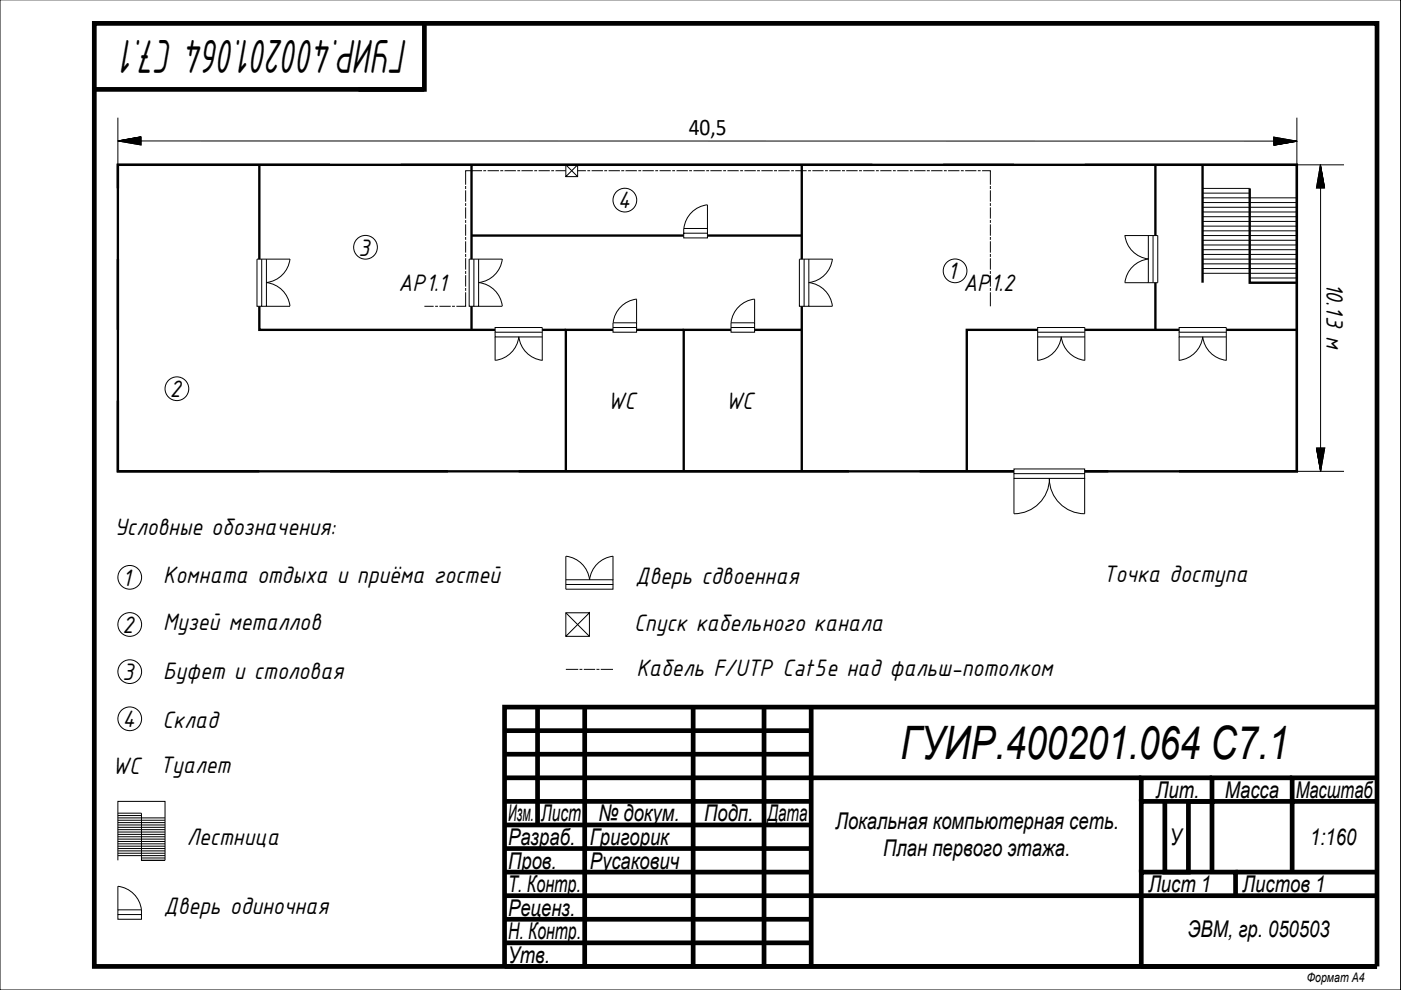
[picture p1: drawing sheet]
<svg xmlns="http://www.w3.org/2000/svg" width="297mm" height="210mm" viewBox="0 0 297 210" stroke-linecap="round" stroke-linejoin="round" font-family="sans-serif">
<!-- layer: 0 -->
<g fill="none" stroke="#000" stroke-width="1" stroke-linecap="butt">
<path d="M20 5h272v199.9h-272zM76 19h14M90 5v14h-70M107 159.9h65M107 154.9h65M114 149.9v25M124 149.9v55M147 149.9v55M162 149.9v55M172 149.9v15h-65M292 149.9h-185v55h185M107 179.9h65"/>
<path d="M107 174.9h65M107 169.9h65M242 164.9h-70v25h-65M247 169.9v15h5v-15h5M257 169.9h-15v15M257 164.9h-15v5M274 164.9h-17v5M292 169.9h-18v15M292 164.9h-18v5h-17v15M107 184.9h65M107 199.9h65M107 194.9h65"/>
<path d="M262 189.9v-5h-20v5h-70v15M262 184.9h30M292 189.9h-50v15"/>
</g>
<!-- layer: Walls -->
<g fill="none" stroke="#000" stroke-width=".5">
<path d="M55 34.9v20M70 34.9h-45v5M85 34.9h100M100 34.9v20M170 34.9v20M200 34.9h15M230 34.9h45v35M245 34.9v15M255 34.9v25M265 39.9v20h10M25 54.9v15M100 49.9h45"/>
<path d="M150 49.9h20M245 59.9v10M55 64.9v5h50M100 64.9v5M115 69.9h5M130 69.9h-10v30M135 69.9h10M155 69.9h-10v30M160 69.9h10M170 64.9v35M220 69.9h-15v30M230 69.9h20"/>
<path d="M260 69.9h15M275 69.9v30h-25M25 84.9v15h30M70 99.9h25M110 99.9h70M195 99.9h20h-190v-65h250v65h-45h5"/>
</g>
<!-- layer: Blocks -->
<g fill="none" stroke="#000" stroke-width=".21">
<path d="M120 34.9l2.5 2.5M122.5 34.9h-2.5v2.5h2.5v-2.5l-2.5 2.5M55.5 54.9v10h-1v-10h7M56.5 54.9v10h-1M61.5 54.9a5.7 5.7 0 0 1-5 5 5.7 5.7 0 0 1 5 5h-5M100.5 54.9v10h-1v-10h7M101.5 54.9v10h-1M106.5 54.9a5.7 5.7 0 0 1-5 5 5.7 5.7 0 0 1 5 5h-5M145 49.4h5v1h-5v-2h5v1M150 43.4v5M150 43.4a5.7 5.7 0 0 0-5 5M170.5 54.9v10h-1v-10h7"/>
<path d="M171.5 54.9v10h-1M176.5 54.9a5.7 5.7 0 0 1-5 5 5.7 5.7 0 0 1 5 5h-5M238.5 49.9h7v10h-7M238.5 49.9a5.7 5.7 0 0 0 5 5 5.7 5.7 0 0 0-5 5M243.5 49.9v10M244.5 49.9v10M105 70.4v1h10M105 71.4v5M105 76.4a5.7 5.7 0 0 0 5-5 5.7 5.7 0 0 0 5 5M115 70.4h-10v-1h10v7M130 69.4h5v1h-5v-2h5v1M135 63.4v5"/>
<path d="M135 63.4a5.7 5.7 0 0 0-5 5M155 68.4v2h5v-1h-5M155 68.4h5v1M160 63.4v5M160 63.4a5.7 5.7 0 0 0-5 5M220 76.4a5.7 5.7 0 0 0 5-5 5.7 5.7 0 0 0 5 5M220 70.4v1h10M220 71.4v5M230 70.4h-10v-1h10v7M250 76.4a5.7 5.7 0 0 0 5-5 5.7 5.7 0 0 0 5 5M250 70.4v1h10M250 71.4v5"/>
<path d="M260 70.4h-10v-1h10v7M215 99.4h15v1h-15zM120 117.9v7h10v-1h-10M120 117.9a5.7 5.7 0 0 1 5 5 5.7 5.7 0 0 1 5-5M130 117.9v5M215 100.4v1h15v-1M222.5 101.4a7.5 7.5 0 0 0 7.5 7.5v-7.5M222.5 101.4a7.5 7.5 0 0 1-7.5 7.5v-7.5M120 122.9h10v1M120 129.9l5 5M125 129.9h-5v5h5v-5l-5 5M30 172.4v10h5v-12.5h-10v12.5"/>
<path d="M25 192.9v-5a5.7 5.7 0 0 1 5 5M30 192.9v2h-5v-1h5M30 192.9h-5v1"/>
<circle cx="77.5" cy="52.4" r="2.52"/>
<circle cx="132.5" cy="42.4" r="2.52"/>
<circle cx="202.5" cy="57.4" r="2.52"/>
<circle cx="37.5" cy="82.4" r="2.52"/>
<circle cx="27.5" cy="122.4" r="2.52"/>
<circle cx="27.5" cy="132.4" r="2.52"/>
<circle cx="27.5" cy="152.4" r="2.52"/>
<circle cx="27.5" cy="142.4" r="2.52"/>
</g>
<!-- layer: Walls -->
<g fill="none" stroke="#000" stroke-width=".21">
<path d="M255 39.9h10M255 57.9h20M255 56.9h20M255 55.9h20M255 54.9h20M255 53.9h20M255 52.9h20M255 51.9h20M255 50.9h20M255 49.9h20M255 48.9h20M255 47.9h20"/>
<path d="M255 46.9h20M255 45.9h20M255 44.9h20M255 43.9h20M255 42.9h20M255 41.9h20M255 40.9h10M265 59.9h10M265 58.9h10M25 179.9h10M25 179.4h10M25 178.9h10"/>
<path d="M25 178.4h10M25 177.9h10M25 177.4h10M25 176.9h10M25 176.4h10M25 175.9h10M25 175.4h10M25 174.9h10M25 174.4h10M25 173.9h10M25 173.4h10M25 172.9h5"/>
<path d="M25 172.4h5M25 181.4h10M25 180.9h10M25 180.4h10M30 182.4h5M30 181.9h5"/>
</g>
<!-- layer: Twisted pair above the ceiling -->
<g fill="none" stroke="#000" stroke-width=".21">
<path d="M98.7 39.4v.7M102.2 36.2h-3.5v3M102.5 36.2h.6M103.4 36.2h2.4M106.1 36.2h.6M107 36.2h2.4M109.7 36.2h.6M110.6 36.2h2.4M113.3 36.2h.6M114.2 36.2h2.4M116.9 36.2h.6M117.8 36.2h2.2"/>
<path d="M122.5 36.2h1.7M124.5 36.2h.6M125.4 36.2h2.4M128.1 36.2h.6M129 36.2h2.4M131.7 36.2h.6M132.6 36.2h2.4M135.3 36.2h.6M136.2 36.2h2.4M138.9 36.2h.6M139.8 36.2h2.4M142.5 36.2h.6"/>
<path d="M143.4 36.2h2.4M146.1 36.2h.6M147 36.2h2.4M149.7 36.2h.6M150.6 36.2h2.4M153.3 36.2h.6M154.2 36.2h2.4M156.9 36.2h.6M157.8 36.2h2.4M160.5 36.2h.6M161.4 36.2h2.4M164.1 36.2h.6"/>
<path d="M165 36.2h2.4M167.7 36.2h.6M168.6 36.2h2.4M171.3 36.2h.6M172.2 36.2h2.4M174.9 36.2h.6M175.8 36.2h2.4M178.5 36.2h.6M179.4 36.2h2.4M182.1 36.2h.6M183 36.2h2.4M185.7 36.2h.6"/>
<path d="M186.6 36.2h2.4M189.3 36.2h.6M190.2 36.2h2.4M192.9 36.2h.6M193.8 36.2h2.4M196.5 36.2h.6M197.4 36.2h2.4M200.1 36.2h.6M201 36.2h2.4M203.7 36.2h.6M204.6 36.2h2.4M207.3 36.2h.6"/>
<path d="M208.2 36.2h1.8v3M210 39.4v.7M98.7 40.4v2.4M98.7 43.1v.6M98.7 44v2.4M98.7 46.7v.6M98.7 47.6v2.4M98.7 50.3v.5M98.7 51.2v2.4M98.7 53.8v.7M98.7 54.8v2.4M98.7 57.5v.6"/>
<path d="M98.7 58.3v2.5M210 40.4v2.4M210 43.1v.6M210 44v2.4M210 46.7v.6M210 47.6v2.4M210 50.3v.5M210 51.2v2.4M210 53.8v.7M210 54.8v2.4M210 57.5v.6M210 58.3v2.5"/>
<path d="M90 64.9h1.9M92.3 64.9h.6M93.2 64.9h2.4M95.9 64.9h.5M98.7 62v2.9h-1.9M98.7 61.1v.6M210 61.1v.6M210 62v2.9M120 141.9h2.6M122.9 141.9h.6M123.8 141.9h2.4M126.5 141.9h.6"/>
<path d="M127.4 141.9h2.6"/>
</g>
<!-- layer: 0 -->
<g fill="none" stroke="#000" stroke-width=".21">
<path d="M0 0h297v209.9h-297zM25 25v9.9M29.9 29l-4.9 .9 4.9-.9M29.9 29v1.7l-4.9-.8M29.9 29.9h240.2M270.1 30.8l4.9-.9-4.9 .9M275 29.9l-4.9-.8v1.7M275 25v9.9h10M280 34.9l-.9 5h1.7M280 39.9v55.1M280.8 39.9l-.8-5 .8 5M275 99.9h10"/>
<path d="M279.1 95l.9 4.9-.9-4.9M279.1 95h1.8l-.9 4.9"/>
</g>
<g fill="#000" stroke="#000" stroke-width=".21">
<path d="M25 29.9h4.9zM25 29.9h4.9v.8zM270.1 29.1l4.8 .8h-4.8z"/>
<path d="M25 29.9l4.9-.9v.9zM25 29.9h4.9z"/>
<path d="M270.1 29.9h4.9zM270.1 29.9h4.9zM270.1 29.9v.9l4.9-.9z"/>
<path d="M280 34.9v5h.8zM280 34.9v5h-.9z"/>
<path d="M279.1 95h.9v4.9zM280 95v4.9l.9-4.9z"/>
</g>
<text font-size="10.9" x="86.5" y="8.5" transform="rotate(-180 86.5 8.5)">ГУИР.400201.064 С7.1</text>
<text font-size="9.8" x="191" y="160.9">ГУИР.400201.064 C7.1</text>
<g font-size="5.4">
<text x="131" y="44.2">4</text>
<text x="76" y="54.2">3</text>
<text x="200.9" y="59.2">1</text>
<text x="281.2" y="59.9" transform="rotate(90 281.2 59.9)">10.13 м</text>
<text x="84.5" y="61.7">AP1.1</text>
<text x="204.3" y="61.7">AP1.2</text>
<text x="36" y="84.2">2</text>
<text x="128.8" y="86.7">WC</text>
<text x="153.8" y="86.7">WC</text>
<text x="24.3" y="113.4">Условные обозначения:</text>
<text x="26" y="124.2">1</text>
<text x="34.6" y="123.6">Комната отдыха и приёма гостей</text>
<text x="134.7" y="123.9">Дверь сдвоенная</text>
<text x="233.9" y="123.4">Точка доступа</text>
<text x="26" y="134.2">2</text>
<text x="34.6" y="133.6">Музей металлов</text>
<text x="134.5" y="133.9">Спуск кабельного канала</text>
<text x="34.6" y="143.9">Буфет и столовая</text>
<text x="135" y="143.4">Кабель F/UTP Cat5e над фальш-потолком</text>
<text x="26" y="144.2">3</text>
<text x="26" y="154.2">4</text>
<text x="34.5" y="154.4">Склад</text>
<text x="23.8" y="164.2">WC Туалет</text>
<text x="39.6" y="179.1">Лестница</text>
<text x="34.7" y="193.9">Дверь одиночная</text>
</g>
<text font-size="5.1" x="146" y="28.7">40,5</text>
<g font-size="4.9">
<text x="245.1" y="169.1">Лит.</text>
<text x="259.7" y="169.1">Масса</text>
<text x="274.7" y="169.2">Масштаб</text>
<text x="107.7" y="174.2">Изм.</text>
<text x="107.7" y="179.2">Разраб.</text>
<text x="114.7" y="174.2">Лист</text>
<text x="125.1" y="179.2">Григорик</text>
<text x="126.9" y="174.2">№ докум.</text>
<text x="149.3" y="174.2">Подп.</text>
<text x="162.7" y="174.2">Дата</text>
<text x="177.1" y="175.8">Локальная компьютерная сеть.</text>
<text x="248" y="179.2">У</text>
<text x="277.8" y="179.2">1:160</text>
<text x="107.7" y="184.2">Пров.</text>
<text x="125.1" y="184.2">Русакович</text>
<text x="187.2" y="181.6">План первого этажа.</text>
<text x="107.7" y="189.2">Т. Контр.</text>
<text x="243.5" y="189.2">Лист 1</text>
<text x="263.5" y="189.2">Листов 1</text>
<text x="107.7" y="194.2">Реценз.</text>
<text x="107.7" y="199.2">Н. Контр.</text>
<text x="251.8" y="198.7">ЭВМ, гр. 050503</text>
<text x="107.7" y="204.2">Утв.</text>
</g>
<text font-size="2.8" x="277.1" y="208.2">Формат А4</text>
</svg>
